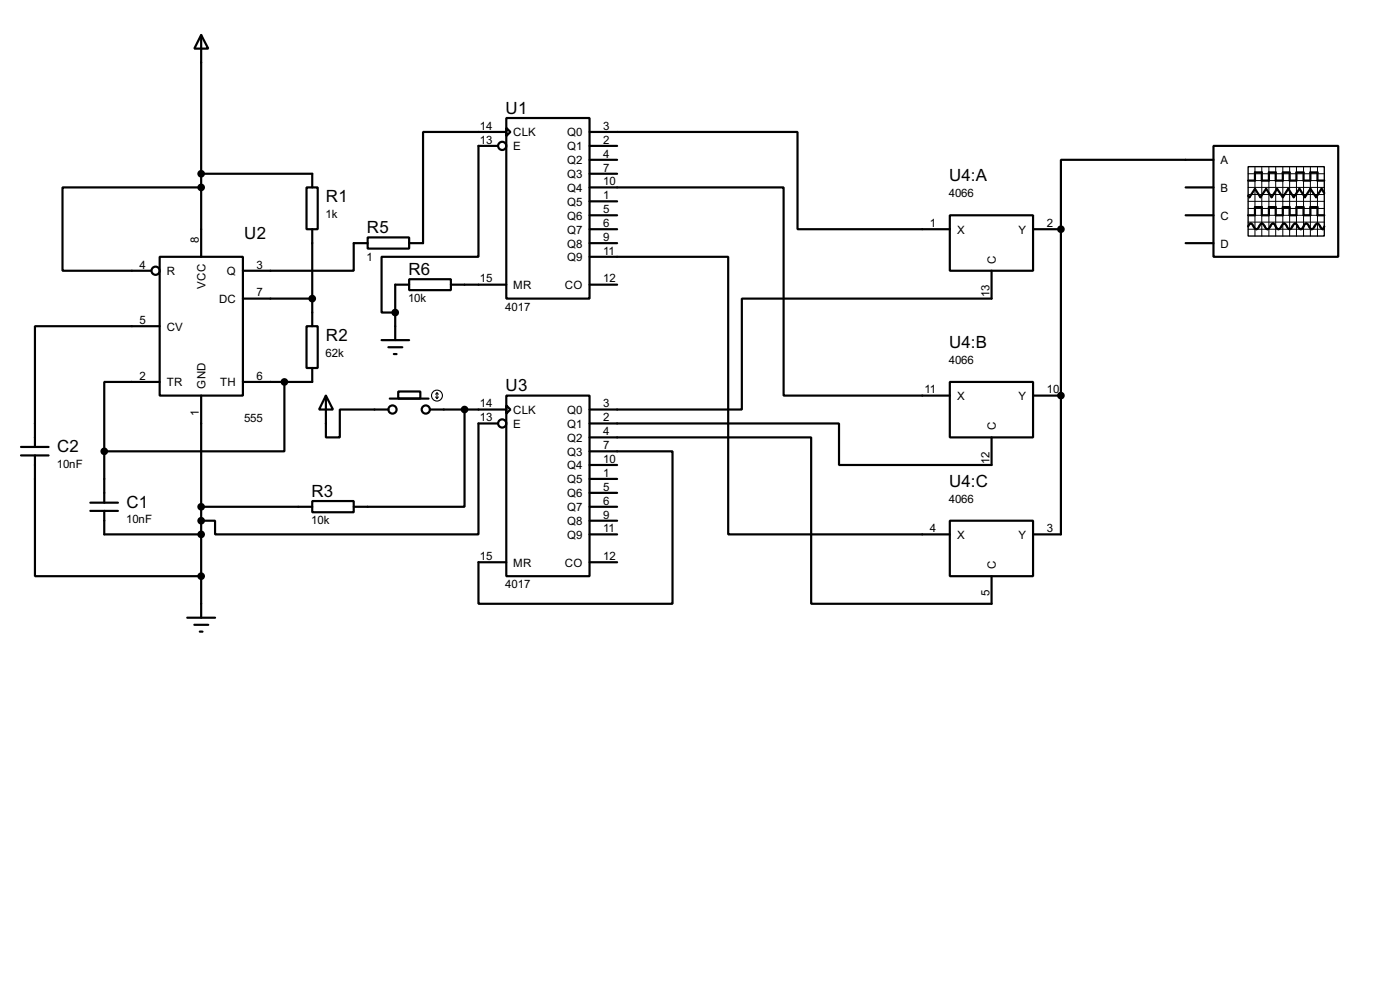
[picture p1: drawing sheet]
<svg xmlns="http://www.w3.org/2000/svg" width="256mm" height="180mm" viewBox="0 0 256 180" stroke-linecap="round" stroke-linejoin="round" font-family="sans-serif">
<g fill="none" stroke="#000" stroke-width=".4">
<path d="M36.9 6.4l1.3 2.5h-2.6zM36.9 6.4v40.6M36.9 34.3h-25.4v15.3h16.2M36.9 31.8h20.3v2.5M56.2 34.3h2v7.7h-2zM91.2 26.7h-3.5v20.3h-17.8v10.2h2.5M92.8 21.6h15.2v33.1h-15.2zM92.8 23.4l.7 .8-.7 .7zM92.8 24.2h-15.3v20.3h-2.5M108 24.2h38.1v17.8h27.9M108 34.3h35.6v38.1h30.4M108 31.8h5.1"/>
<path d="M108 26.7h5.1M108 29.3h5.1M108 36.9h5.1M108 39.4h5.1M174 39.4h15.3v10.2h-15.3zM217.2 34.3h5.1M217.2 39.4h5.1M222.3 26.7h22.9v20.3h-22.9zM222.3 29.3h-27.9v12.7M228.7 39.4h1.2v-1.5h1.3v1.5h1.3v-1.5h1.2v1.5h1.3v-1.5h1.3v1.5h1.2v-1.5h1.3v1.5h1.3v-1.5h1.3v1.5h1.2M228.7 33.1h1.2v-1.5h1.3v1.5h1.3v-1.5h1.2v1.5h1.3v-1.5h1.3v1.5h1.2v-1.5h1.3v1.5h1.3v-1.5h1.3v1.5h1.2M242.6 35.4l-.5-.8-1 1.5-1-1.5-1 1.5-1-1.5-1.1 1.5-1-1.5-1 1.5-1-1.5-1 1.5-1-1.5-1.1 1.5-1-1.5-1 1.5-.2-.2"/>
<path d="M29.3 47h15.2v25.4h-15.2zM29.3 59.7h-22.9v22.1M44.5 54.7h12.7M56.2 59.7h2v7.7h-2zM57.2 42v17.7M67.4 43.5h7.6v2h-7.6zM67.4 44.5h-2.6v5.1h-20.3M75 51.1h7.6v2h-7.6zM75 52.1h-2.6v10.2M82.6 52.1h10.2M108 47h25.4v50.8h40.6M108 52.1h5.1"/>
<path d="M108 42h5.1M108 44.5h5.1M181.7 49.6v5.1h-45.8v20.3h-27.9M189.3 42h5.1M194.4 42v55.8h-5.1M217.2 44.5h5.1M228.7 41.5l.2-.5 .3-.1 .2 .1 .5 .8 .3 .2 .2-.2 .5-.8 .3-.1 .2 .1 .5 .8 .3 .2 .2-.2 .5-.8 .3-.1 .3 .1 .5 .8a.6 .6 0 0 0 .8-.5l.5-.4 .2 .1 .5 .8 .3 .2 .2-.2 .5-.8 .3-.1 .2 .1 .3 .5a.54 .54 0 0 0 .7 .3l.5-.8 .3-.1 .3 .1 .5 .8 .2 .2 .3-.2 .5-.8 .3-.1 .2 .1 .5 .8 .3 .2 .2-.5M29.3 69.9h-10.2v12.7M36.9 72.4v40.7M52.1 69.9v12.7h-33M57.2 67.4v2.5h-12.7M59.7 72.4l1.3 2.6h-2.5z"/>
<path d="M59.7 72.4v7.7h2.6v-5.1h8.9M69.9 62.3h5.1M71.2 63.6h2.5M71.4 73h7.1M72.2 64.8h.5M73 71.7h4v1.3h-4zM78.8 75h14M85.1 75v17.8h-20.3M91.2 77.5h-3.5v20.3h-48.3v-2.5h-2.5M92.8 72.4h15.2v33.1h-15.2zM92.8 74.2l.7 .8-.7 .7zM108 77.5h45.7v7.6h28v-5"/>
<path d="M174 69.9h15.3v10.2h-15.3zM189.3 72.4h5.1M3.9 81.8h5M3.9 83.4h5M6.4 83.4v22.1h30.5M16.6 93.5h5M16.6 92h5M19.1 82.6v9.4M19.1 93.5v4.3h17.8M36.9 92.8h20.3M57.2 91.7h7.6v2.1h-7.6zM108 82.6h15.2v27.9h-35.5v-7.6h5.1"/>
<path d="M108 80.1h40.6v30.4h33.1v-5M108 97.8h5.1M108 92.8h5.1M108 85.1h5.1M108 87.7h5.1M108 90.2h5.1M108 95.3h5.1M174 95.3h15.3v10.2h-15.3zM34.3 113.1h5.1M35.6 114.4h2.6M36.6 115.6h.5M108 102.9h5.1"/>
<circle cx="92" cy="26.7" r=".75"/>
<circle cx="28.5" cy="49.6" r=".75"/>
<circle cx="71.9" cy="75" r=".75"/>
<circle cx="78" cy="75" r=".75"/>
<circle cx="92" cy="77.5" r=".75"/>
</g>
<g fill="#000">
<circle cx="194.4" cy="42" r=".2"/>
<circle cx="194.4" cy="72.4" r=".2"/>
</g>
<g fill="#000" stroke="#000" stroke-width=".4">
<circle cx="36.8" cy="31.8" r=".5"/>
<circle cx="36.8" cy="34.3" r=".5"/>
<circle cx="57.2" cy="54.7" r=".5"/>
<circle cx="72.4" cy="57.2" r=".5"/>
<circle cx="194.3" cy="42" r=".5"/>
<circle cx="52.1" cy="69.9" r=".5"/>
<circle cx="85.1" cy="75" r=".5"/>
<circle cx="194.3" cy="72.4" r=".5"/>
<circle cx="19.1" cy="82.6" r=".5"/>
<circle cx="36.8" cy="92.8" r=".5"/>
<circle cx="36.8" cy="95.3" r=".5"/>
<circle cx="36.8" cy="97.8" r=".5"/>
<circle cx="36.8" cy="105.5" r=".5"/>
</g>
<g fill="none" stroke="#000" stroke-width=".2">
<path d="M79.8 72.7l.3 .3M80.1 71.9v1.1M80.1 71.9l-.3 .3M80.1 71.9l.2 .3M80.3 72.7l-.2 .3"/>
<circle cx="80" cy="72.4" r="1"/>
</g>
<path d="M228.7 30.5h13.9v12.7h-13.9z" fill="none" stroke="#000" stroke-width=".25"/>
<g fill="none" stroke="#000" stroke-width=".18">
<path d="M228.7 34.3h13.9M228.7 31.8h13.9M228.7 33.1h13.9M228.7 35.6h13.9M228.7 38.2h13.9M228.7 39.4h13.9M228.7 36.9h13.9M229.9 30.5v12.7M231.2 30.5v12.7M232.5 30.5v12.7M233.7 30.5v12.7M235 30.5v12.7"/>
<path d="M236.3 30.5v12.7M237.5 30.5v12.7M238.8 30.5v12.7M240.1 30.5v12.7M241.4 30.5v12.7M228.7 40.7h13.9M228.7 42h13.9"/>
</g>
<g font-size="3.5">
<text x="92.6" y="20.8">U1</text>
<text x="173.9" y="33.2">U4:A</text>
<text x="59.7" y="37">R1</text>
<text x="44.8" y="43.7">U2</text>
<text x="67.2" y="42.7">R5</text>
<text x="74.8" y="50.3">R6</text>
<text x="59.7" y="62.4">R2</text>
<text x="173.9" y="63.7">U4:B</text>
<text x="92.6" y="71.6">U3</text>
<text x="10.5" y="82.8">C2</text>
<text x="173.9" y="89.1">U4:C</text>
<text x="23.2" y="92.9">C1</text>
<text x="57.1" y="90.9">R3</text>
</g>
<g font-size="2.4">
<text x="87.9" y="23.8">14</text>
<text x="110.5" y="23.8">3</text>
<text x="87.9" y="26.3">13</text>
<text x="94" y="25">CLK</text>
<text x="94" y="27.5">E</text>
<text x="103.9" y="25">Q0</text>
<text x="103.9" y="27.5">Q1</text>
<text x="110.5" y="26.3">2</text>
<text x="110.5" y="28.9">4</text>
<text x="103.9" y="30">Q2</text>
<text x="103.9" y="32.6">Q3</text>
<text x="103.9" y="35.1">Q4</text>
<text x="110.5" y="31.4">7</text>
<text x="110.5" y="33.9">10</text>
<text x="223.6" y="30">A</text>
<text x="223.6" y="35.1">B</text>
<text x="59.7" y="40">1k</text>
<text x="103.9" y="37.7">Q5</text>
<text x="103.9" y="40.2">Q6</text>
<text x="110.5" y="36.5">1</text>
<text x="110.5" y="39">5</text>
<text x="110.5" y="41.6">6</text>
<text x="170.4" y="41.6">1</text>
<text x="173.8" y="36.1">4066</text>
<text x="191.8" y="41.6">2</text>
<text x="223.6" y="40.2">C</text>
<text x="36.5" y="44.5" transform="rotate(-90 36.5 44.5)">8</text>
<text x="67.2" y="47.7">1</text>
<text x="103.9" y="42.7">Q7</text>
<text x="103.9" y="45.3">Q8</text>
<text x="103.9" y="47.8">Q9</text>
<text x="110.5" y="44.1">9</text>
<text x="110.5" y="46.6">11</text>
<text x="175.3" y="42.7">X</text>
<text x="186.6" y="42.7">Y</text>
<text x="223.6" y="45.3">D</text>
<text x="25.6" y="49.2">4</text>
<text x="30.5" y="50.4">R</text>
<text x="37.7" y="52.8" transform="rotate(-90 37.7 52.8)">VCC</text>
<text x="41.5" y="50.4">Q</text>
<text x="47" y="49.2">3</text>
<text x="87.9" y="51.7">15</text>
<text x="94" y="52.9">MR</text>
<text x="103.5" y="52.9">CO</text>
<text x="110.5" y="51.7">12</text>
<text x="182.5" y="48.3" transform="rotate(-90 182.5 48.3)">C</text>
<text x="25.6" y="59.3">5</text>
<text x="40.1" y="55.4">DC</text>
<text x="47" y="54.3">7</text>
<text x="74.8" y="55.3">10k</text>
<text x="92.6" y="56.8">4017</text>
<text x="181.3" y="54.4" transform="rotate(-90 181.3 54.4)">13</text>
<text x="30.5" y="60.5">CV</text>
<text x="59.7" y="65.4">62k</text>
<text x="25.6" y="69.5">2</text>
<text x="30.5" y="70.7">TR</text>
<text x="37.7" y="71.1" transform="rotate(-90 37.7 71.1)">GND</text>
<text x="40.3" y="70.7">TH</text>
<text x="47" y="69.5">6</text>
<text x="169.4" y="72">11</text>
<text x="173.8" y="66.6">4066</text>
<text x="191.8" y="72">10</text>
<text x="36.5" y="76.1" transform="rotate(-90 36.5 76.1)">1</text>
<text x="44.7" y="77.2">555</text>
<text x="87.9" y="74.6">14</text>
<text x="87.9" y="77.1">13</text>
<text x="94" y="75.8">CLK</text>
<text x="103.9" y="75.8">Q0</text>
<text x="110.5" y="74.6">3</text>
<text x="110.5" y="77.1">2</text>
<text x="175.3" y="73.2">X</text>
<text x="186.6" y="73.2">Y</text>
<text x="94" y="78.3">E</text>
<text x="103.9" y="78.3">Q1</text>
<text x="103.9" y="80.8">Q2</text>
<text x="103.9" y="83.4">Q3</text>
<text x="110.5" y="79.7">4</text>
<text x="110.5" y="82.2">7</text>
<text x="182.5" y="78.7" transform="rotate(-90 182.5 78.7)">C</text>
<text x="10.4" y="85.7">10nF</text>
<text x="103.9" y="85.9">Q4</text>
<text x="103.9" y="88.5">Q5</text>
<text x="110.5" y="84.7">10</text>
<text x="110.5" y="87.3">1</text>
<text x="110.5" y="89.8">5</text>
<text x="181.3" y="84.9" transform="rotate(-90 181.3 84.9)">12</text>
<text x="23.1" y="95.8">10nF</text>
<text x="57" y="96">10k</text>
<text x="103.9" y="91">Q6</text>
<text x="103.9" y="93.6">Q7</text>
<text x="110.5" y="92.4">6</text>
<text x="110.5" y="94.9">9</text>
<text x="173.8" y="92">4066</text>
<text x="103.9" y="96.1">Q8</text>
<text x="103.9" y="98.6">Q9</text>
<text x="110.5" y="97.4">11</text>
<text x="170.4" y="97.4">4</text>
<text x="175.3" y="98.6">X</text>
<text x="186.6" y="98.6">Y</text>
<text x="191.8" y="97.4">3</text>
<text x="87.9" y="102.5">15</text>
<text x="92.6" y="107.7">4017</text>
<text x="94" y="103.7">MR</text>
<text x="103.5" y="103.7">CO</text>
<text x="110.5" y="102.5">12</text>
<text x="182.5" y="104.1" transform="rotate(-90 182.5 104.1)">C</text>
<text x="181.3" y="109.2" transform="rotate(-90 181.3 109.2)">5</text>
</g>
</svg>
